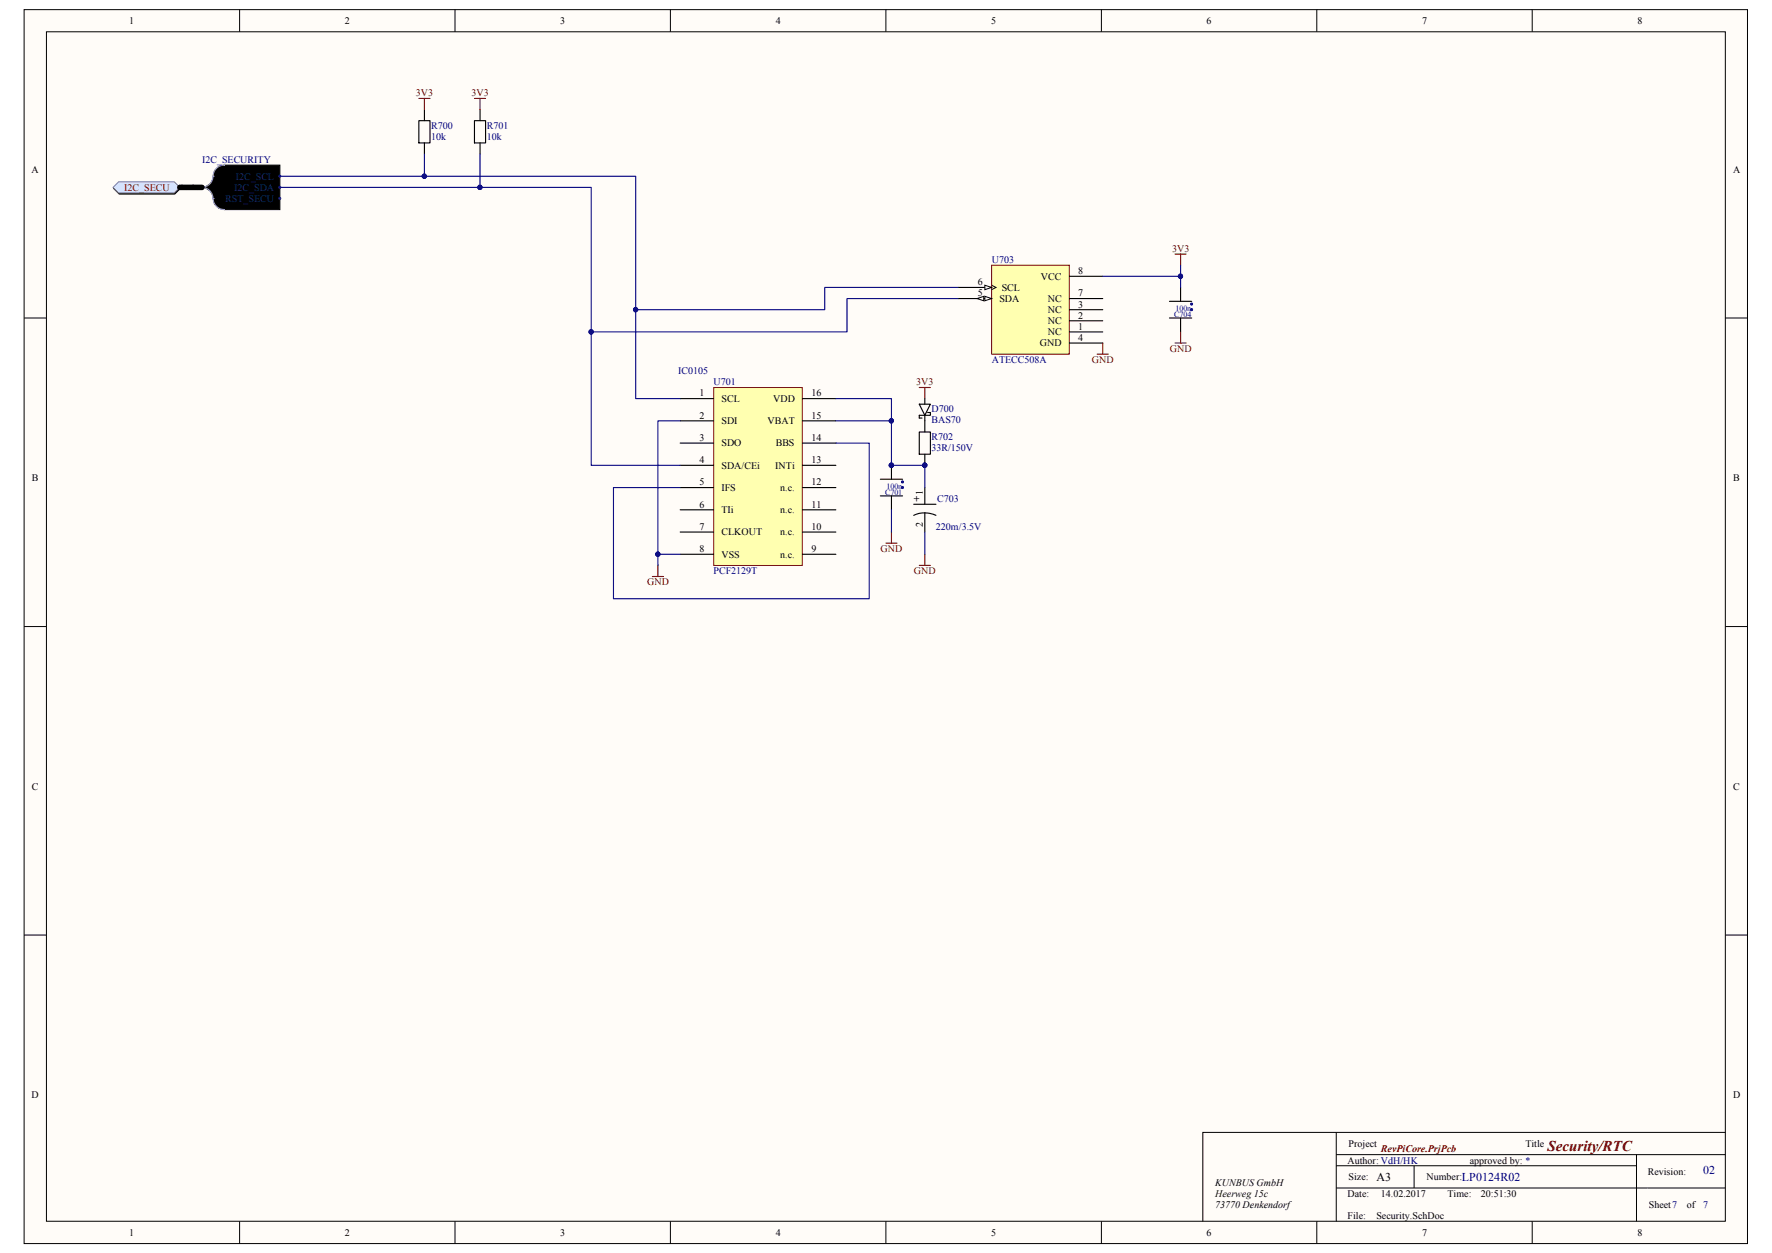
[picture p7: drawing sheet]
<svg xmlns="http://www.w3.org/2000/svg" width="420mm" height="297mm" viewBox="0 0 420 297" stroke-linecap="round" stroke-linejoin="round" font-family="sans-serif">
<path d="M5.8 2.3h408.4v292.5h-408.4z" fill="#fffcf8"/>
<path d="M5.7 2.3h408.5v292.5h-408.5z" fill="none" stroke="#000" stroke-width=".24"/>
<path d="M11 7.6h397.9v281.9h-397.9z" fill="#fffcf8"/>
<g fill="none" stroke="#000" stroke-width=".24">
<path d="M11 7.5h397.9v282h-397.9zM56.8 2.3v5.2M107.8 2.3v5.2M158.9 2.3v5.2M210 2.3v5.2M261.1 2.3v5.2M312.1 2.3v5.2M363.2 2.3v5.2M5.7 75.4h5.3M409 75.4h5.2M5.7 148.5h5.3M409 148.5h5.2"/>
<path d="M5.7 221.6h5.3M409 221.6h5.2M316.7 268.4v21.1M316.7 273.7h92.3M316.7 276.3h71.2M335.2 276.3v5.3M387.9 273.7v15.8M409 268.4h-123.9v21.1M56.8 289.5v5.3M107.8 289.5v5.3M158.9 289.5v5.3M210 289.5v5.3"/>
<path d="M261.1 289.5v5.3M312.1 289.5v5.3M316.7 281.6h92.3M363.2 289.5v5.3"/>
</g>
<g fill="#000" stroke="#000" stroke-width=".24">
<path d="M51.8 39.5l1.4-.4h13.1v10.6h-13.1a2.74 2.74 0 0 1-2.7-3.3l-.6-1.1-1.4-.9 1.4-.9 .6-1.1 .4-1.9z" fill-rule="evenodd"/>
<path d="M26.9 44.7l1.3-1.3h13.2l1.3 1.3-1.3 1.3h-13.2z" fill-rule="evenodd"/>
</g>
<path d="M53.2 39.1a2.62 2.62 0 0 0-2.7 2.7M47.9 44.4a2.62 2.62 0 0 1 2.6 2.7M50.5 41.8a2.62 2.62 0 0 1-2.6 2.6M50.5 47.1a2.62 2.62 0 0 0 2.7 2.6M50.5 41.8h.1M50.5 47.1h.1" fill="none" stroke="#8f9ec9" stroke-width=".26"/>
<g fill="#003a70" stroke="#003a70" stroke-width=".24">
<circle cx="66.3" cy="41.8" r=".24"/>
<circle cx="66.3" cy="47" r=".24"/>
<circle cx="66.3" cy="44.4" r=".24"/>
</g>
<path d="M26.8 44.4l1.3-1.3h13.2l1.3 1.3-1.3 1.3h-13.2z" fill-rule="evenodd" fill="#d5e4ff" stroke="#71809b" stroke-width=".24"/>
<path d="M99.3 28.6h2.6v5.3h-2.6zM100.6 26v2.6M100.6 33.9v2.6M112.5 28.6h2.6v5.3h-2.6zM113.8 26v2.6M113.8 33.9v2.6" fill="none" stroke="#000" stroke-width=".26"/>
<path d="M99.3 23.3h2.6M100.6 23.3v2.7M112.5 23.3h2.6M113.8 23.3v2.7" fill="none" stroke="#800000" stroke-width=".26"/>
<path d="M169.2 91.9h21v42.1h-21z" fill="#ffffb0"/>
<path d="M169.2 91.9h21v42.1h-21z" fill="none" stroke="#800000" stroke-width=".24"/>
<g fill="none" stroke="#000" stroke-width=".26">
<path d="M42.6 44.4h5.3M161.2 94.5h7.9M161.2 99.8h7.9M190.2 94.5h7.9M190.2 99.8h7.9M217.9 95.8h2.6l-1.3 2.6zM219.2 94.5v1.3M219.2 98.4v4M219.9 97.8h.6v.6h-2.6v.7h.6M161.2 105h7.9M161.2 110.3h7.9M161.2 115.6h7.9"/>
<path d="M190.2 105h7.9M190.2 110.3h7.9M190.2 115.6h7.9M208.7 117.5h5.2M208.7 113.6h5.2M211.3 110.3v3.3M211.3 117.5v3.3M216.6 119.5h5.2M217.9 102.4h2.6v5.3h-2.6zM219.2 107.7v2.6M219.2 115.6v3.9M161.2 120.8h7.9"/>
<path d="M161.2 126.1h7.9M161.2 131.4h7.9M190.2 120.8h7.9M190.2 126.1h7.9M190.2 131.4h7.9M216.6 122.2a6.3 6.3 0 0 1 5.2 0M219.2 121.5v4.6"/>
</g>
<g fill="#000080" stroke="#000080" stroke-width=".24">
<circle cx="211.3" cy="110.3" r=".51"/>
<circle cx="213.9" cy="115.5" r=".24"/>
<circle cx="213.9" cy="114.2" r=".24"/>
<circle cx="100.6" cy="41.8" r=".51"/>
<circle cx="113.7" cy="44.4" r=".51"/>
<circle cx="150.6" cy="73.4" r=".51"/>
<circle cx="211.3" cy="99.7" r=".51"/>
<circle cx="155.9" cy="131.4" r=".51"/>
<circle cx="219.2" cy="110.3" r=".51"/>
<circle cx="140.1" cy="78.7" r=".51"/>
</g>
<path d="M217.9 91.9h2.6M219.2 91.9v2.6M154.6 136.7h2.7M155.9 134v2.7M210 128.7h2.6M211.3 126.1v2.6M217.9 134h2.6M219.2 131.4v2.6" fill="none" stroke="#800000" stroke-width=".26"/>
<path d="M100.6 36.5v5.3M113.8 36.5v7.9M66.3 41.8h84.4v52.7h10.5M66.3 44.4h73.8v65.9h21.1M161.2 99.8h-5.3v34.2M198.1 94.5h13.2v5.3M198.1 99.8h13.2v10.5h7.9v5.3M198.1 105h7.9v36.9h-60.6v-26.3h15.8M155.9 131.4h5.3M211.3 120.8v5.3M219.2 126.1v5.3" fill="none" stroke="#000080" stroke-width=".26"/>
<path d="M42.6 44.4h5.3" fill="none" stroke="#000" stroke-width="1.3"/>
<path d="M43.1 43.9l1.1 1M45.8 43.9l1 1" fill="none" stroke="#000" stroke-width=".4"/>
<path d="M235.1 62.9h18.3v21h-18.3z" fill="#ffffb0"/>
<path d="M235 62.9h18.4v21h-18.4z" fill="none" stroke="#800000" stroke-width=".24"/>
<path d="M227.1 68.1h7.9M253.5 76h7.9M253.5 78.7h7.9M253.5 73.4h7.9M253.5 81.3h7.9" fill="none" stroke="#000" stroke-width=".26"/>
<path d="M235 67.6l1.1 .5-1.1 .6" fill="none" stroke="#000" stroke-width=".24"/>
<path d="M233.4 67.6l1.6 .5-1.6 .6z" fill="#fffcf8" stroke="#000" stroke-width=".24"/>
<path d="M227.1 70.8h7.9" fill="none" stroke="#000" stroke-width=".26"/>
<g fill="#fffcf8" stroke="#000" stroke-width=".24">
<path d="M233.4 70.2l1.6 .6-1.6 .5z"/>
<path d="M231.6 70.8l1.6-.6v1.1z"/>
</g>
<path d="M253.5 70.8h7.9M253.5 65.5h7.9M277.2 75.4h5.3M277.2 71.4h5.3M279.8 68.1v3.3M279.8 75.4v3.3" fill="none" stroke="#000" stroke-width=".26"/>
<g fill="#000080" stroke="#000080" stroke-width=".24">
<circle cx="282.4" cy="73.4" r=".24"/>
<circle cx="282.4" cy="72.1" r=".24"/>
<circle cx="279.8" cy="65.5" r=".51"/>
<circle cx="150.6" cy="73.4" r=".51"/>
<circle cx="140.1" cy="78.7" r=".51"/>
</g>
<path d="M278.5 60.2h2.6M279.8 60.2v2.7M279.8 78.7v2.6M260.1 83.9h2.6M261.4 81.3v2.6M278.5 81.3h2.6" fill="none" stroke="#800000" stroke-width=".26"/>
<path d="M227.1 68.1h-31.6v5.3h-44.8M227.1 70.8h-26.3v7.9h-60.7M261.4 65.5h18.4v2.6M279.8 62.9v2.6" fill="none" stroke="#000080" stroke-width=".26"/>
<text font-size="3.6" fill="#800000" x="366.8" y="272.9">Security/RTC</text>
<text font-size="2.8" x="326.2" y="279.9">A3</text>
<g font-size="2.8" fill="#000080">
<text x="346.5" y="279.9">LP0124R02</text>
<text x="403.7" y="278.3">02</text>
</g>
<g font-size="2.4">
<text x="30.7" y="5.7">1</text>
<text x="81.7" y="5.7">2</text>
<text x="132.8" y="5.7">3</text>
<text x="183.9" y="5.7">4</text>
<text x="234.9" y="5.7">5</text>
<text x="286" y="5.7">6</text>
<text x="337.1" y="5.7">7</text>
<text x="388.1" y="5.7">8</text>
<text x="7.5" y="40.9">A</text>
<text x="410.8" y="40.9">A</text>
<text x="255.6" y="65">8</text>
<text x="231.7" y="67.6">6</text>
<text x="231.7" y="70.3">5</text>
<text x="236.9" y="71.6">SDA</text>
<text x="237.4" y="68.9">SCL</text>
<text x="246.7" y="66.3">VCC</text>
<text x="248.3" y="71.6">NC</text>
<text x="255.6" y="70.3">7</text>
<text x="248.3" y="76.8">NC</text>
<text x="248.3" y="74.2">NC</text>
<text x="255.6" y="75.5">2</text>
<text x="255.6" y="72.9">3</text>
<text x="246.5" y="82.1">GND</text>
<text x="248.3" y="79.5">NC</text>
<text x="255.6" y="78.1">1</text>
<text x="255.6" y="80.8">4</text>
<text x="165.8" y="94">1</text>
<text x="171" y="95.3">SCL</text>
<text x="183.2" y="95.3">VDD</text>
<text x="192.3" y="94">16</text>
<text x="165.8" y="99.2">2</text>
<text x="171" y="100.5">SDI</text>
<text x="181.9" y="100.5">VBAT</text>
<text x="192.3" y="99.2">15</text>
<text x="165.8" y="104.5">3</text>
<text x="171" y="105.8">SDO</text>
<text x="183.9" y="105.8">BBS</text>
<text x="192.3" y="104.5">14</text>
<text x="165.8" y="109.8">4</text>
<text x="171" y="111.1">SDA/CEi</text>
<text x="183.7" y="111.1">INTi</text>
<text x="192.3" y="109.8">13</text>
<text x="7.6" y="114">B</text>
<text x="165.8" y="115.1">5</text>
<text x="171" y="116.4">IFS</text>
<text x="184.9" y="116.4">n.c.</text>
<text x="192.3" y="115.1">12</text>
<text x="216.6" y="119">+</text>
<text x="218.7" y="117.4" transform="rotate(-90 218.7 117.4)">1</text>
<text x="410.8" y="114">B</text>
<text x="165.8" y="120.3">6</text>
<text x="165.8" y="125.6">7</text>
<text x="171" y="121.6">TIi</text>
<text x="184.9" y="121.6">n.c.</text>
<text x="192.3" y="125.6">10</text>
<text x="192.3" y="120.3">11</text>
<text x="218.7" y="124.8" transform="rotate(-90 218.7 124.8)">2</text>
<text x="165.8" y="130.9">8</text>
<text x="171" y="126.9">CLKOUT</text>
<text x="184.9" y="126.9">n.c.</text>
<text x="192.3" y="130.9">9</text>
<text x="171" y="132.2">VSS</text>
<text x="184.9" y="132.2">n.c.</text>
<text x="7.6" y="187.2">C</text>
<text x="410.8" y="187.2">C</text>
<text x="7.5" y="260.3">D</text>
<text x="410.8" y="260.3">D</text>
<text x="319.4" y="275.8">Author: VdH/HK</text>
<text x="319.6" y="271.9">Project</text>
<text x="348.4" y="275.8">approved by: *</text>
<text x="361.6" y="271.9">Title</text>
<text x="288" y="281.1">KUNBUS GmbH</text>
<text x="319.6" y="279.7">Size:</text>
<text x="338.1" y="279.7">Number:</text>
<text x="390.6" y="278.4">Revision:</text>
<text x="288" y="286.3">73770 Denkendorf</text>
<text x="319.4" y="283.7">Date:</text>
<text x="327.3" y="283.7">14.02.2017</text>
<text x="343.1" y="283.7">Time:</text>
<text x="351" y="283.7">20:51:30</text>
<text x="390.8" y="286.3">Sheet7</text>
<text x="399.8" y="286.3">of</text>
<text x="30.7" y="292.9">1</text>
<text x="81.7" y="292.9">2</text>
<text x="132.8" y="292.9">3</text>
<text x="183.9" y="292.9">4</text>
<text x="234.9" y="292.9">5</text>
<text x="286" y="292.9">6</text>
<text x="319.4" y="289">File:</text>
<text x="326.2" y="289">Security.SchDoc</text>
<text x="337.1" y="292.9">7</text>
<text x="388.1" y="292.9">8</text>
</g>
<g font-size="2.4" fill="#800000">
<text x="98.6" y="22.8">3V3</text>
<text x="111.7" y="22.8">3V3</text>
<text x="29.4" y="45.2">I2C_SECU</text>
<text x="277.8" y="59.7">3V3</text>
<text x="277.3" y="83.4">GND</text>
<text x="258.8" y="86.1">GND</text>
<text x="217.2" y="91.4">3V3</text>
<text x="208.7" y="130.9">GND</text>
<text x="216.6" y="136.1">GND</text>
<text x="153.4" y="138.8">GND</text>
<text x="327.3" y="273.2">RevPiCore.PrjPcb</text>
</g>
<g font-size="2.4" fill="#000080">
<text x="102.2" y="30.5">R700</text>
<text x="102.2" y="33.1">10k</text>
<text x="115.4" y="30.5">R701</text>
<text x="115.4" y="33.1">10k</text>
<text x="47.9" y="38.6">I2C_SECURITY</text>
<text x="235.1" y="62.4">U703</text>
<text x="160.7" y="88.7">IC0105</text>
<text x="235.1" y="86.1">ATECC508A</text>
<text x="169.1" y="91.4">U701</text>
<text x="220.8" y="97.7">D700</text>
<text x="220.8" y="100.3">BAS70</text>
<text x="220.8" y="104.3">R702</text>
<text x="220.8" y="106.9">33R/150V</text>
<text x="222.1" y="119">C703</text>
<text x="221.8" y="125.6">220m/3.5V</text>
<text x="169.1" y="136.1">PCF2129T</text>
<text x="403.7" y="286.3">7</text>
</g>
<g font-size="2.4" fill="#003a70">
<text x="53.4" y="47.8">RST_SECU</text>
<text x="55.5" y="45.2">I2C_SDA</text>
<text x="55.9" y="42.6">I2C_SCL</text>
</g>
<text font-size="2.4" fill="#080d02" x="288" y="283.7">Heerweg 15c</text>
<g font-size="1.9" fill="#000080">
<text x="278.3" y="75.1">C704</text>
<text x="278.6" y="73.8">100n</text>
<text x="209.8" y="117.3">C701</text>
<text x="210.1" y="116">100n</text>
</g>
</svg>
